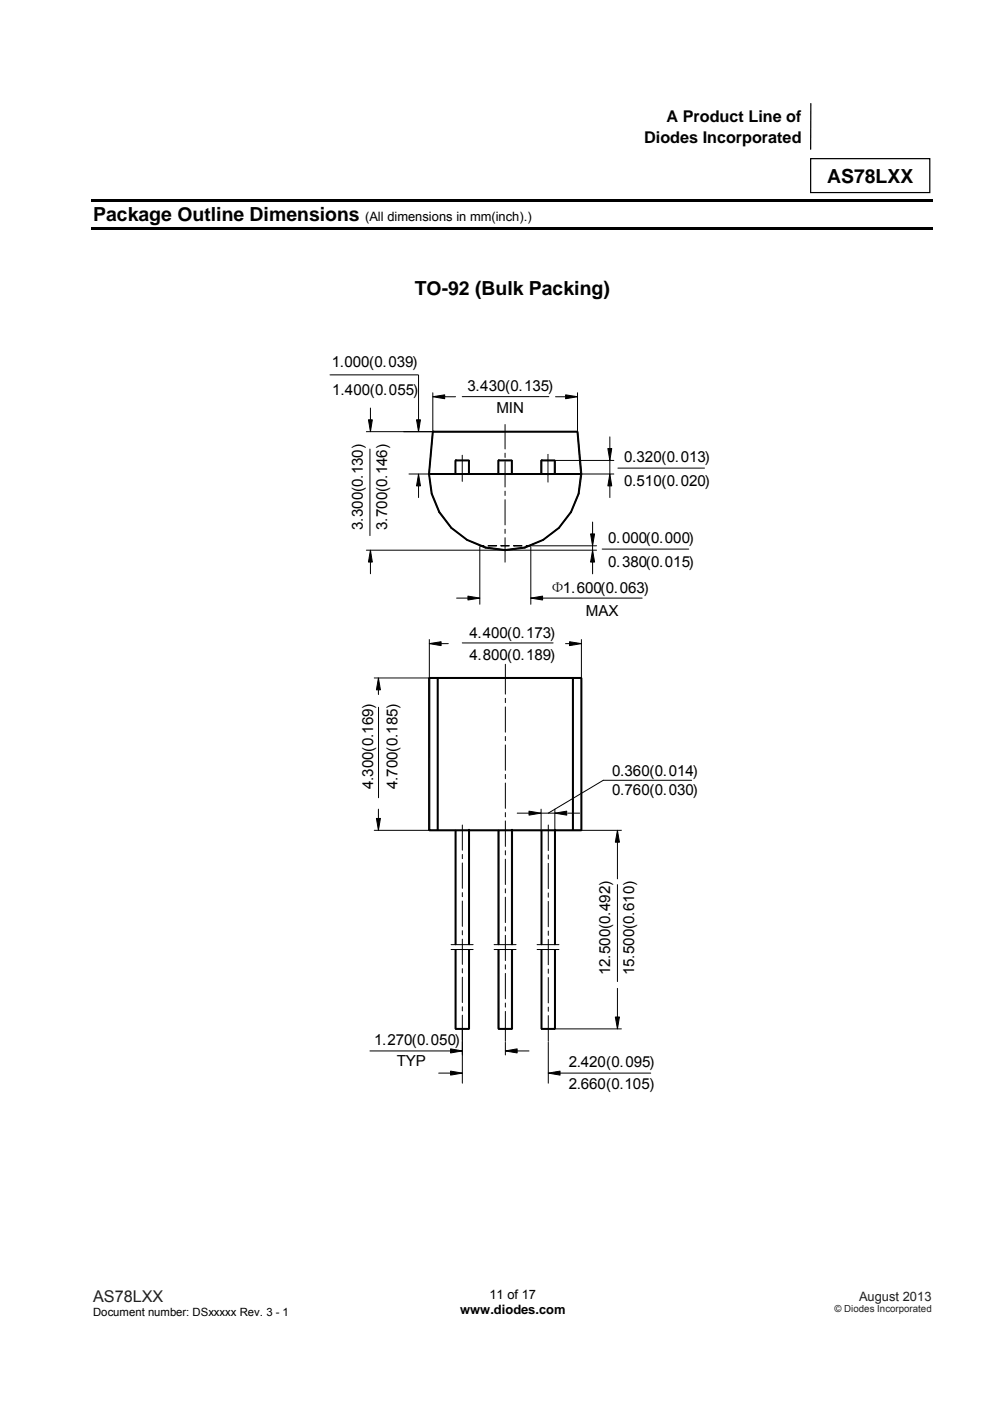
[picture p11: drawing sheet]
<svg xmlns="http://www.w3.org/2000/svg" width="210mm" height="297mm" viewBox="0 0 210 297" stroke-linecap="round" stroke-linejoin="round" font-family="sans-serif">
<path d="M171.9 33.6h25.3v7.2h-25.3zM172 21.9l-.1 9.7" fill="none" stroke="#000" stroke-width=".26"/>
<path d="M19.2 42.2h178.6v.6h-178.6zM19.2 48.2h178.6v.5h-178.6z" fill="#000"/>
<g fill="none" stroke="#000" stroke-width=".21">
<path d="M70 79.5h18.7M88.8 79.5v9.5M78.1 89h.9l-.4 2.5zM78.5 95.2v18.4M78.6 86.5v2.5M88.3 89h.9l-.4 2.5zM91.7 91.5h.2l-.8 9h-.2zM91.8 84.1l2.5-.4v.8zM91.8 91.4h30.7v.2h-30.7zM91.8 91.4h.1M91.8 83.3v8M94.3 84.1h2.3"/>
<path d="M96.5 97.6h.2v2.9h-.2zM96.6 97.5h2.9v.2h-2.9zM96.6 97.5h.1M98 84.1h18.4M98 96.5v5.6M99.4 97.6h.2v2.9h-.2zM105.6 97.6h.2v2.9h-.2zM105.7 97.5h2.9v.2h-2.9zM105.7 97.5h.1M107.1 90v5.2M107.1 96.1v.9M107.1 97.9v5.4"/>
<path d="M108.5 97.6h.2v2.9h-.2zM114.7 97.6h.2v2.9h-.2zM114.8 97.5h2.9v.2h-2.9zM114.8 97.5h.1M114.8 97.6h2.9M116.2 96.3v5.9M117.6 97.6h.2v2.9h-.2zM117.8 84.1h2.2M117.9 97.6h12.3M120 83.7l2.5 .4-2.5 .4zM122.4 91.5h.2l.8 9h-.3zM122.5 91.5h-44.8"/>
<path d="M122.5 83.3v8M128.9 95.1h.9l-.5 2.5zM129.3 92.6v2.5M129.3 97.6v2.9M131.1 99.3h18.3M77.7 116.6h29.2M78.6 119.2v2.4M78.6 116.6l.4 2.6h-.9zM86.7 100.5h43.5M88.8 103v2.5M88.8 100.5l.4 2.5h-.9zM90.9 100.5h.2l.6 4.1-.2 .1z"/>
<path d="M91 100.4h32.3v.2h-32.3zM91 100.4h.1M91.5 104.7l.2-.1 1.6 3.9-.2 .1zM93.1 108.6l.2-.1 2.5 3.3-.1 .2zM95.7 112l.1-.2 3.3 2.6-.1 .2zM96.6 100.5v-2.9h2.9v2.9M99.1 114.4l3.9 1.6-.1 .2-3.9-1.6zM101.8 115.7h.9zM101.8 115.7h.1M101.8 115.9v12.2M103 116l4.1 .5v.3l-4.2-.6zM103.5 115.7h1.8z"/>
<path d="M103.5 115.7h.1M105.7 100.5v-2.9h2.9v2.9M105.7 100.4h2.9v.2h-2.9zM105.7 100.4h.1M106.2 115.7h1.8zM106.2 115.7h.1M107.1 116.5l4.2-.5v.2l-4.2 .6zM107.1 104.1v1M107.1 105.9v5.4M107.1 112.2v.9M107.1 114v5.2M107.1 116.6h.1"/>
<path d="M107.3 116.6h19.2M108.9 115.7h1.8zM108.9 115.7h.1M111.3 116l3.8-1.6 .2 .2-4 1.6zM111.6 115.7h.9zM111.6 115.7h.1M112.5 115.7h.1M112.6 115.7h.1M112.6 115.9v12.2M112.7 115.7h13.8M114.8 100.4h2.9v.2h-2.9zM114.8 100.4h.1"/>
<path d="M115.1 114.4l3.4-2.6 .1 .2-3.3 2.6zM121 108.5l.2 .1-2.6 3.4-.1-.2zM122.6 104.6l.2 .1-1.6 3.9-.2-.1zM123.1 100.5h.3l-.6 4.2-.2-.1zM125.3 113.2h.8l-.4 2.5zM125.7 116.6l.4 2.6h-.8zM125.7 110.7v2.5M125.7 115.7v.9M125.7 119.2v2.5M127.7 116.4h18.4M129.3 103v2.5M129.3 100.5l.5 2.5h-.9z"/>
<path d="M91.1 135.6v7.9M91.1 136.5l2.5-.4v.8zM93.6 136.5h1.5M96.8 126.8h2.5M98 136.3h19.3M99.3 126.4l2.5 .4-2.5 .4zM112.6 126.8h.1M112.6 126.8l2.5-.4v.8zM115.1 126.8h21.1M120 136.5h.8M120.8 136.1l2.5 .4-2.5 .4zM123.3 135.6v7.9"/>
<path d="M79.4 143.7h43.9v32.3M80.3 146.3v1M80.3 143.7l.4 2.6h-.9zM80.3 149.9v19.2M90.9 143.7h.3v32.3h-.3zM91.1 143.6h32.2v.2h-32.2zM91.1 143.6h.1M92.7 143.7h.2v32.3h-.2zM92.8 143.7v32.3M107.2 140.8v6.4M107.2 148.1v.9M107.2 149.9v5.3"/>
<path d="M107.2 156.1v.9M107.2 157.9v5.4M121.4 143.7h.2v32.3h-.2zM121.5 143.7v32.3M123.2 143.7h.2v32.3h-.2zM79.4 176h52.4M79.8 173.5h.9l-.4 2.5zM80.3 171.6v1.9M91.1 175.9h32.2v.2h-32.2zM91.1 175.9h.1M96.5 176.1h.2v24.2h-.2zM96.6 176.1v24.2"/>
<path d="M98.1 174.9v5.4M99.4 175.9h.2v24.4h-.2zM99.5 175.9v24.4M105.6 176.1h.3v24.2h-.3zM107.2 164.2v.9M107.2 166v5.4M107.2 172.3v.9M107.2 174.1v5.4M108.5 175.9h.2v24.4h-.2zM109.7 172.4h2.5M112.2 172l2.5 .4-2.5 .4zM114.6 172.4h3.3"/>
<path d="M114.7 176.1h.3v24.2h-.3zM114.8 171.6v4.2M114.9 176.1v24.2M116.3 174.9v5.4M117.6 175.9h.2v24.4h-.2zM117.7 171.6v4.2M117.7 175.9v24.4M117.7 172.4l2.5-.4v.8zM120.4 172.4h2.5M131 176l.4 2.6h-.9zM131 178.6v7.7M146.7 165.4h-18.7l-11.7 7"/>
<path d="M98.1 181.2v.9M98.1 183v5.3M98.1 189.3v.8M98.1 191v5.4M98.1 197.3v.9M98.1 199.1v5.4M107.2 180.4v.9M107.2 182.2v5.3M107.2 188.4v.9M107.2 190.2v5.4M107.2 196.5v.9M107.2 198.3v5.4"/>
<path d="M116.3 181.3v.8M116.3 183v5.4M116.3 189.3v.9M116.3 191.1v5.4M116.3 197.4v.9M116.3 199.2v5.4M131 187.6v20.5M95.7 201.3h4.7M95.7 200.3h4.7M96.5 201.3h.2v16.8h-.2zM96.6 218h2.9v.2h-2.9zM96.6 218h.1"/>
<path d="M96.6 201.3v16.8h2.9v-16.8M98.1 205.4v.9M98.1 207.2v5.4M98.1 213.5v.8M98.1 215.2v14.5M99.4 201.3h.2v16.8h-.2zM104.8 200.3h4.7M104.8 201.3h4.7M105.6 201.3h.3v16.8h-.3zM105.7 218h2.9v.2h-2.9zM105.7 218h.1M105.7 218.1h2.9"/>
<path d="M107.2 204.6v.9M107.2 206.4v5.4M107.2 212.7v.8M107.2 214.4v6.4M108.5 201.3h.2v16.8h-.2zM113.9 200.3h4.7M113.9 201.3h4.7M114.7 201.3h.3v16.8h-.3zM114.9 201.3v16.8h2.8v-16.8M114.9 218h2.8v.2h-2.8zM114.9 218h.1M116.3 205.5v.9"/>
<path d="M116.3 207.3v5.3M116.3 213.5v.9M116.3 215.3v5.5M117.6 201.3h.2v16.8h-.2zM117.9 218.1h13.9M130.5 215.6h.9l-.4 2.5zM131 209.5v7.8M78.5 222.8h17.1M93 227.5h2.6M95.6 227.1l2.5 .4-2.5 .4zM95.6 222.4l2.5 .4-2.5 .4zM107.2 221v2.7"/>
<path d="M107.2 222.8l2.5-.4v.8zM109.7 222.8h2.5M116.3 221v8.7M116.3 227.5l2.5-.4v.8zM118.8 227.5h19.2"/>
</g>
<g fill="#000">
<path d="M78.1 89h.9l-.4 2.5zM88.3 89h.9l-.4 2.5zM91.8 84.1l2.5-.4v.8zM120 83.7l2.5 .4-2.5 .4zM128.9 95.1h.9l-.5 2.5zM78.6 116.6l.4 2.6h-.9zM88.8 100.5l.4 2.5h-.9zM90.9 100.5h.2l.4 4.2zM91.7 91.5l-.6 9h-.2zM91.1 100.5l.6 4.1-.2 .1zM91.7 91.5h.2l-.8 9zM91.5 104.7l.2-.1 1.4 4z"/>
<path d="M91.7 104.6l1.6 3.9-.2 .1zM93.1 108.6l.2-.1 2.4 3.5zM93.3 108.5l2.5 3.3-.1 .2zM95.7 112l.1-.2 3.2 2.8zM95.8 111.8l3.3 2.6-.1 .2zM99.1 114.4l3.8 1.8-3.9-1.6zM99.1 114.4l3.9 1.6-.1 .2zM101.8 115.7h.9zM103 116l4.1 .8-4.2-.6zM103 116l4.1 .5v.3zM103.5 115.7h1.8zM106.2 115.7h1.8z"/>
<path d="M107.1 116.5l4.2-.3-4.2 .6zM107.1 116.5l4.2-.5v.2zM108.9 115.7h1.8zM111.3 116l3.8-1.6 .2 .2zM111.3 116l4-1.4-4 1.6zM111.6 115.7h.9zM115.1 114.4l3.4-2.6 .1 .2zM115.1 114.4l3.5-2.4-3.3 2.6zM121 108.5l.2 .1-2.7 3.2zM121.2 108.6l-2.6 3.4-.1-.2zM122.6 104.6l.2 .1-1.8 3.8zM122.8 104.7l-1.6 3.9-.2-.1z"/>
<path d="M123.1 100.5h.3l-.8 4.1zM123.4 100.5l-.6 4.2-.2-.1zM122.4 91.5l1 9h-.3zM122.4 91.5h.2l.8 9zM125.7 116.6l.4 2.6h-.8zM125.3 113.2h.8l-.4 2.5zM129.3 100.5l.5 2.5h-.9zM91.1 136.5l2.5-.4v.8zM99.3 126.4l2.5 .4-2.5 .4zM112.6 126.8l2.5-.4v.8zM120.8 136.1l2.5 .4-2.5 .4zM80.3 143.7l.4 2.6h-.9z"/>
<path d="M79.8 173.5h.9l-.4 2.5zM112.2 172l2.5 .4-2.5 .4zM117.7 172.4l2.5-.4v.8zM131 176l.4 2.6h-.9zM130.5 215.6h.9l-.4 2.5zM95.6 227.1l2.5 .4-2.5 .4zM95.6 222.4l2.5 .4-2.5 .4zM107.2 222.8l2.5-.4v.8zM116.3 227.5l2.5-.4v.8z"/>
</g>
<path d="M91 143.7v32.3" fill="none" stroke="#000" stroke-width=".25"/>
<path d="M114.8 97.6v2.9M117.7 97.6v2.9M105.7 176.1v24.2M108.6 175.9v24.4M105.7 201.3v16.8M108.6 201.3v16.8" fill="none" stroke="#000" stroke-width=".23"/>
<g font-size="4.1">
<text x="175.4" y="38.8">AS78LXX</text>
<text x="19.8" y="46.9">Package Outline Dimensions</text>
<text x="88" y="62.6">TO-92 (Bulk Packing)</text>
</g>
<g font-size="3.4">
<text x="141.4" y="25.9">A Product Line of</text>
<text x="136.6" y="30.2">Diodes Incorporated</text>
</g>
<text font-size="3.4" fill="#231f20" x="19.8" y="276.1">AS78LXX</text>
<g font-size="3.2">
<text x="70.4" y="77.8">1.000(0.039)</text>
<text x="70.5" y="83.7">1.400(0.055)</text>
<text x="99.2" y="83">3.430(0.135)</text>
<text x="105.3" y="87.5">MIN</text>
<text x="132.4" y="97.9">0.320(0.013)</text>
<text x="132.4" y="103.1">0.510(0.020)</text>
<text x="77" y="112.4" transform="rotate(-90 77 112.4)">3.300(0.130)</text>
<text x="82.1" y="112.4" transform="rotate(-90 82.1 112.4)">3.700(0.146)</text>
<text x="129" y="115">0.000(0.000)</text>
<text x="129" y="120.2">0.380(0.015)</text>
<text x="124.2" y="130.6">MAX</text>
<text x="99.6" y="135.3">4.400(0.173)</text>
<text x="99.6" y="139.9">4.800(0.189)</text>
<text x="79.1" y="167.4" transform="rotate(-90 79.1 167.4)">4.300(0.169)</text>
<text x="84.3" y="167.4" transform="rotate(-90 84.3 167.4)">4.700(0.185)</text>
<text x="129.8" y="164.6">0.360(0.014)</text>
<text x="129.8" y="168.6">0.760(0.030)</text>
<text x="129.4" y="206.7" transform="rotate(-90 129.4 206.7)">12.500(0.492)</text>
<text x="134.5" y="206.7" transform="rotate(-90 134.5 206.7)">15.500(0.610)</text>
<text x="79.4" y="221.6">1.270(0.050)</text>
<text x="84.1" y="226.1">TYP</text>
<text x="120.6" y="226.2">2.420(0.095)</text>
<text x="120.6" y="230.8">2.660(0.105)</text>
</g>
<text font-size="3.2" fill="#010101" x="116.7" y="125.7">Φ1.600(0.063)</text>
<g font-size="2.7">
<text x="77.4" y="46.9">(All dimensions in mm(inch).)</text>
<text x="103.8" y="275.4">11 of 17</text>
<text x="97.6" y="278.6">www.diodes.com</text>
</g>
<text font-size="2.7" fill="#231f20" x="182.2" y="275.7">August 2013</text>
<text font-size="2.4" x="19.8" y="279">Document number: DSxxxxx Rev. 3 - 1</text>
<text font-size="2.1" fill="#231f20" x="177" y="278.3">© Diodes Incorporated</text>
</svg>
